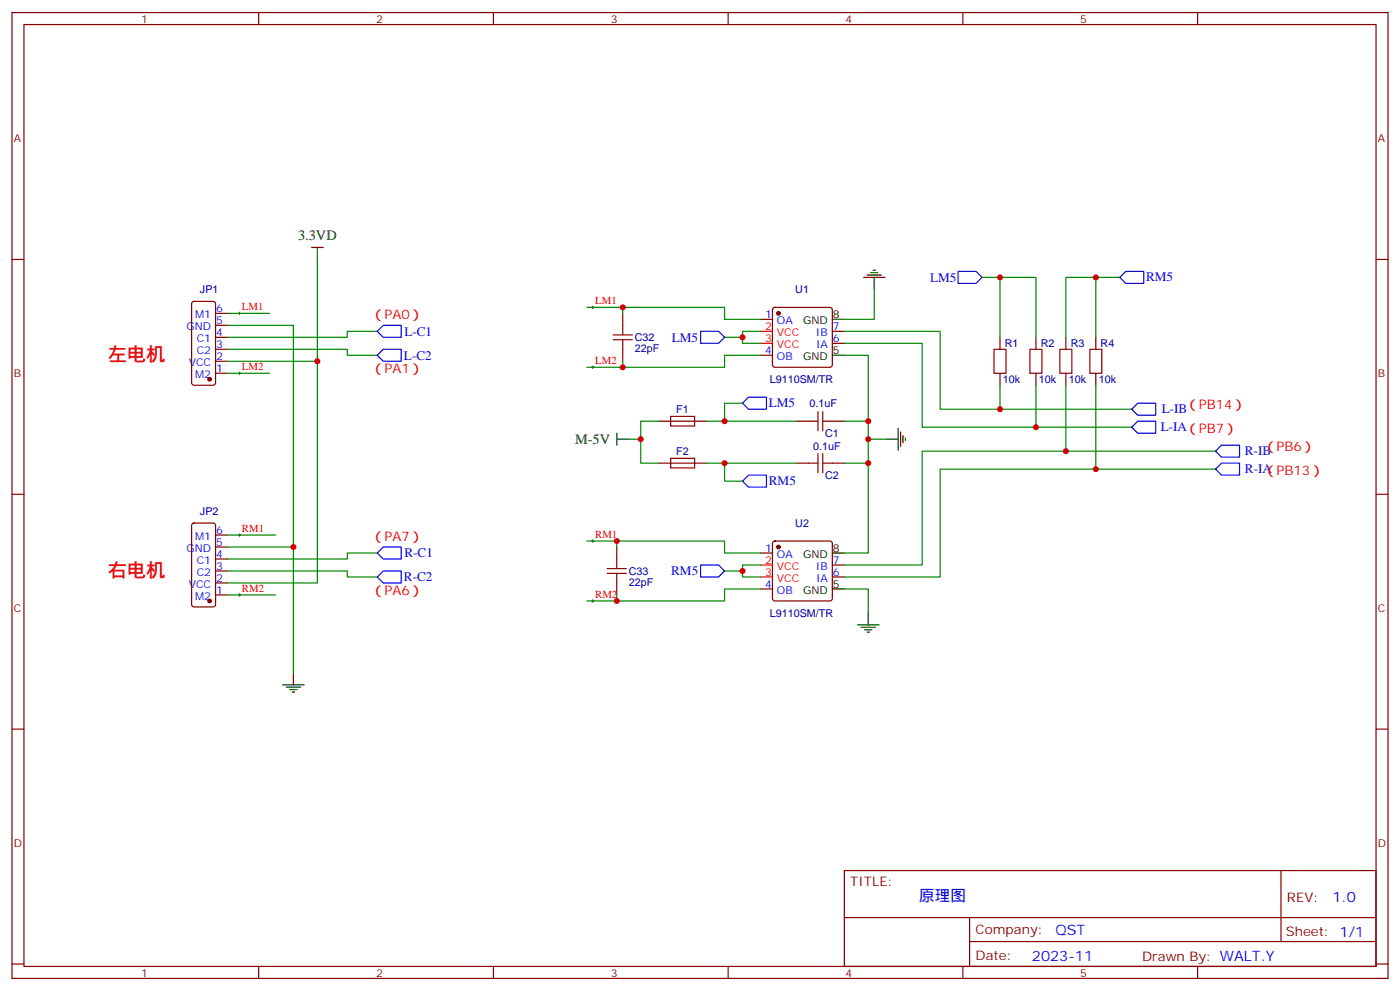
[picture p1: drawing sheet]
<svg xmlns="http://www.w3.org/2000/svg" width="412mm" height="292mm" viewBox="0 0 412 292" stroke-linecap="round" stroke-linejoin="round" font-family="sans-serif">
<g fill="none" stroke="#870000" stroke-width=".35">
<path d="M3.5 3.7h405.4v284.3h-405.4zM7.1 7.2h398.2v277.3h-398.2zM76.2 3.7v3.5M145.3 3.7v3.5M214.5 3.7v3.5M283.6 3.7v3.5M352.8 3.7v3.5M3.5 76.4h3.6M405.3 76.4h3.6M56.7 88.9l.4-.2h5.7l.6 .5 .1 23.5-.5 .7h-5.9l-.6-.4-.1-23.6zM63.5 92.3h3.5M63.5 95.8h3.5"/>
<path d="M63.5 99.3h3.5M183.4 92.3v3.5M224 94h3.5M227.8 90.7l.4-.2h16.3l.5 .2 .2 .5v16.2l-.3 .5-.4 .2h-16.3l-.5-.2-.2-.5v-16.2zM245.2 97.5h3.5M294.6 99.3v3.5M305.2 99.3v3.5M314 99.3v3.5M322.8 99.3v3.5M63.5 102.8h3.5M63.5 106.4h3.5M63.5 109.9h3.5"/>
<path d="M183.4 102.8v3.6M224 104.6h3.5M245.2 101.1h3.5M294.6 109.9v3.5M305.2 109.9v3.5M314 109.9v3.5M322.8 109.9v3.5M194 124h14.1M194 136.3h14.1M234.6 124h3.5M234.6 136.3h3.5M245.2 124h3.5"/>
<path d="M245.2 136.3h3.5M3.5 145.5h3.6M56.7 154.2l.4-.2h5.7l.6 .4 .1 23.6-.5 .6-5.9 .1-.6-.5-.1-23.5zM63.5 157.5h3.5M227.8 159.5l.4-.2h16.3l.5 .2 .2 .5v16.2l-.3 .5-.4 .2h-16.3l-.5-.2-.2-.5v-16.2zM405.3 145.5h3.6M63.5 161h3.5M63.5 164.6h3.5M63.5 168.1h3.5M63.5 171.6h3.5M63.5 175.2h3.5M181.7 161v3.6"/>
<path d="M181.7 171.6v3.6M224 162.8h3.5M224 173.4h3.5M245.2 169.9h3.5M245.2 166.3h3.5M3.5 214.7h3.6M405.3 214.7h3.6M248.7 256.3h156.6v28.2h-156.6zM377.3 256.3v20.9M248.7 270.1h156.5M285.6 277.2h119.6M285.6 270.1v14.2"/>
<path d="M3.5 283.8h3.6M76.2 284.5v3.5M145.3 284.5v3.5M214.5 284.5v3.5M283.6 284.5v3.5M352.8 284.5v3.5M405.3 283.8h3.6"/>
</g>
<g fill="#870000" stroke="#870000" stroke-width=".35">
<circle cx="229.3" cy="92.3" r=".53"/>
<circle cx="229.3" cy="161" r=".53"/>
<circle cx="61.7" cy="111.7" r=".53"/>
<circle cx="61.7" cy="176.9" r=".53"/>
</g>
<path d="M224 97.5h3.5M224 101.1h3.5M224 166.3h3.5M224 169.9h3.5" fill="none" stroke="#f00" stroke-width=".35"/>
<g fill="none" stroke="#000" stroke-width=".35">
<path d="M91.7 72.8h3.5M93.5 72.8v3.6M257.2 79.6h.7M245.2 94h3.5M254.4 81.7h6.3M255.4 81h4.2M256.5 80.3h2.1M257.5 81.7v3.5M245.2 104.6h3.5M181.7 129.3h3.5M181.7 127.5v3.6M261.1 129.3h3.5"/>
<path d="M264.6 126.1v6.4M265.3 127.2v4.2M266 128.2v2.2M266.7 128.9v.7M245.2 173.4h3.5M245.2 162.8h3.5M86.4 198.1v3.5M252.6 184h6.3M253.6 184.7h4.3M254.7 185.4h2.1M255.4 186.1h.7M255.8 180.4v3.6"/>
<path d="M83.3 201.6h6.3M84.3 202.3h4.2M85.4 203h2.1M86.1 203.7h.7"/>
</g>
<g fill="none" stroke="#008700" stroke-width=".35">
<path d="M93.5 76.4v30h-26.5M67 95.8h19.4v65.2M67 92.3h12.4M111.1 97.5h-8.8v1.8h-35.3M172.9 90.5h40.5v3.5h10.6M183.4 90.5v1.8M218.7 99.3v1.8h5.3M224 97.5h-5.3v1.8h-5.3M248.7 97.5h28.2v23h56.5M257.5 85.2v8.8h-8.8M289.3 81.7h5.3v17.6M294.6 81.7h10.6v17.6"/>
<path d="M322.8 81.7v17.6M329.8 81.7h-15.8v17.6M67 102.8h35.3v1.8h8.8M67 109.9h12.4M93.5 106.4v65.2h-26.5M183.4 106.4v1.7M218.7 118.7h-5.3v5.3M224 104.6h-10.6v3.5h-40.5M248.7 104.6h7.1v58.2h-7.1M248.7 101.1h22.9v24.7h61.8M294.6 113.4v7.1M305.2 113.4v12.4"/>
<path d="M314 113.4v19.4M322.8 113.4v24.7M188.7 129.3v7h5.3M194 124h-5.3v5.3h-3.5M208.1 124h26.5M208.1 136.3h26.5M213.4 136.3v5.3h5.3M248.7 124h7.1M248.7 136.3h7.1M255.8 129.3h5.3M358.1 132.8h-86.5v33.5h-22.9M358.1 138.1h-81.2v31.8h-28.2"/>
<path d="M67 157.5h14.1M172.9 159.3h40.5v3.5h10.6M181.7 159.3v1.7M67 161h19.4v37.1M67 168.1h35.3v1.8h8.8M67 175.2h14.1M111.1 162.8h-8.8v1.8h-35.3M181.7 175.2v1.7M218.7 168.1v1.8h5.3M224 166.3h-5.3v1.8h-5.3M224 173.4h-10.6v3.5h-40.5M248.7 173.4h7.1v7"/>
</g>
<g fill="none" stroke="#a10000" stroke-width=".35">
<path d="M180.6 98.6h5.7M183.4 95.8v2.8M180.6 100h5.7M183.4 100v2.8M292.8 102.8h3.5v7.1h-3.5zM303.4 102.8h3.5v7.1h-3.5zM312.2 102.8h3.5v7.1h-3.5zM321 102.8h3.6v7.1h-3.6zM197.6 122.6h7v2.8h-7zM197.6 134.9h7v2.9h-7zM238.1 124h2.8M238.1 136.3h2.8"/>
<path d="M240.9 121.2v5.6M240.9 133.5v5.7M242.4 124h2.8M242.4 121.2v5.6M242.4 133.5v5.7M242.4 136.3h2.8M178.9 168.8h5.6M178.9 167.4h5.6M181.7 164.6v2.8M181.7 168.8v2.8"/>
</g>
<g fill="none" stroke="#00f" stroke-width=".35">
<path d="M282.2 79.9h5.3l1.8 1.8-1.8 1.7h-5.3zM111.1 97.5l1.8-1.7h5.3v3.5h-5.3zM206.4 97.5h5.3l1.7 1.8-1.7 1.8h-5.3zM329.8 81.7l1.8-1.8h5.3v3.5h-5.3zM111.1 104.6l1.8-1.8h5.3v3.6h-5.3zM218.7 118.7l1.8-1.8h5.3v3.6h-5.3zM333.4 120.5l1.7-1.8h5.3v3.5h-5.3zM333.4 125.8l1.7-1.8h5.3v3.5h-5.3zM358.1 132.8l1.7-1.7h5.3v3.5h-5.3zM358.1 138.1l1.7-1.8h5.3v3.6h-5.3zM218.7 141.6l1.8-1.7h5.3v3.5h-5.3zM111.1 162.8l1.8-1.8h5.3v3.6h-5.3z"/>
<path d="M112.9 168.1h5.3v3.5h-5.3l-1.8-1.7zM206.4 166.3h5.3l1.7 1.8-1.7 1.8h-5.3z"/>
</g>
<g fill="none" stroke="#000" stroke-width=".29">
<path d="M70.2 92.3h.7M70.6 91.9v.7M174.3 90.5h.7M174.6 90.1v.7M70.2 109.9h.7M70.6 109.5v.7M174.3 108.1h.7M174.6 107.8v.7M70.2 157.5h.7M70.6 157.2v.7M174.3 159.3h.7M174.6 158.9v.7"/>
<path d="M70.2 175.2h.7M70.6 174.8v.7M174.3 176.9h.7M174.6 176.6v.7"/>
</g>
<g fill="#c00">
<circle cx="218.7" cy="99.3" r=".88"/>
<circle cx="218.7" cy="168.1" r=".88"/>
<circle cx="294.6" cy="120.5" r=".88"/>
<circle cx="305.2" cy="125.8" r=".88"/>
<circle cx="314" cy="132.8" r=".88"/>
<circle cx="322.8" cy="138.1" r=".88"/>
<circle cx="86.4" cy="161" r=".88"/>
<circle cx="93.5" cy="106.4" r=".88"/>
<circle cx="183.4" cy="90.5" r=".88"/>
<circle cx="183.4" cy="108.1" r=".88"/>
<circle cx="181.7" cy="159.3" r=".88"/>
<circle cx="181.7" cy="176.9" r=".88"/>
<circle cx="255.8" cy="129.3" r=".88"/>
<circle cx="255.8" cy="124" r=".88"/>
<circle cx="255.8" cy="136.3" r=".88"/>
<circle cx="188.7" cy="129.3" r=".88"/>
<circle cx="213.4" cy="124" r=".88"/>
<circle cx="213.4" cy="136.3" r=".88"/>
<circle cx="294.6" cy="81.7" r=".88"/>
<circle cx="322.8" cy="81.7" r=".88"/>
</g>
<g font-size="5.6" fill="#f00">
<text x="31.7" y="106.4">左电机</text>
<text x="31.7" y="169.9">右电机</text>
</g>
<text font-size="4.6" fill="#00f" x="270.8" y="265.3">原理图</text>
<g font-size="4.2">
<text x="87.8" y="70.7">3.3VD</text>
<text x="169.4" y="130.7">M-5V</text>
</g>
<g font-size="4.2" fill="#00f">
<text x="392.5" y="265.6">1.0</text>
<text x="310.9" y="275.1">QST</text>
<text x="304" y="282.9">2023-11</text>
</g>
<g font-size="3.9" fill="#00f">
<text x="274" y="83.1">LM5</text>
<text x="337.6" y="82.9">RM5</text>
<text x="119.1" y="98.9">L-C1</text>
<text x="197.9" y="100.6">LM5</text>
<text x="119" y="105.9">L-C2</text>
<text x="226.5" y="119.9">LM5</text>
<text x="342.2" y="121.7">L-IB</text>
<text x="341.9" y="127">L-IA（PB7）</text>
<text x="366.7" y="134">R-IB</text>
<text x="226.5" y="142.8">RM5</text>
<text x="366.7" y="139.3">R-IA</text>
<text x="119.1" y="164.1">R-C1</text>
<text x="119" y="171.2">R-C2</text>
<text x="197.7" y="169.4">RM5</text>
</g>
<g font-size="3.9" fill="#f00">
<text x="109.4" y="94">（PA0）</text>
<text x="109.4" y="109.9">（PA1）</text>
<text x="349.2" y="120.5">（PB14）</text>
<text x="372.2" y="132.8">（PB6）</text>
<text x="372.2" y="139.9">（PB13）</text>
<text x="109.4" y="159.3">（PA7）</text>
<text x="109.4" y="175.2">（PA6）</text>
</g>
<g font-size="3.9" fill="#800">
<text x="250.5" y="260.9">TITLE:</text>
<text x="379.1" y="265.6">REV:</text>
<text x="287.4" y="275.1">Company:</text>
<text x="378.7" y="275.7">Sheet: 1/1</text>
<text x="287.4" y="282.8">Date:</text>
<text x="336.4" y="282.8">Drawn By: WALT.Y</text>
</g>
<g font-size="3.2" fill="#800">
<text x="41.6" y="6.7">1</text>
<text x="110.8" y="6.7">2</text>
<text x="179.9" y="6.7">3</text>
<text x="249.1" y="6.7">4</text>
<text x="318.2" y="6.7">5</text>
<text x="4.1" y="41.8">A</text>
<text x="405.9" y="41.8">A</text>
<text x="4.1" y="110.9">B</text>
<text x="405.9" y="110.9">B</text>
<text x="4.1" y="180.1">C</text>
<text x="405.9" y="180.1">C</text>
<text x="4.1" y="249.2">D</text>
<text x="405.9" y="249.2">D</text>
<text x="41.6" y="287.5">1</text>
<text x="110.8" y="287.5">2</text>
<text x="179.9" y="287.5">3</text>
<text x="249.1" y="287.5">4</text>
<text x="318.2" y="287.5">5</text>
</g>
<g font-size="3.2" fill="#000080">
<text x="58.9" y="86.3">JP1</text>
<text x="234.3" y="86.3">U1</text>
<text x="187" y="100.4">C32</text>
<text x="187" y="103.7">22pF</text>
<text x="296" y="102.2">R1</text>
<text x="306.6" y="102.2">R2</text>
<text x="315.4" y="102.2">R3</text>
<text x="324.2" y="102.2">R4</text>
<text x="226.7" y="112.8">L9110SM/TR</text>
<text x="295.4" y="112.8">10k</text>
<text x="306" y="112.8">10k</text>
<text x="314.8" y="112.8">10k</text>
<text x="323.7" y="112.8">10k</text>
<text x="238.5" y="119.8">0.1uF</text>
<text x="199.2" y="121.6">F1</text>
<text x="243.1" y="128.7">C1</text>
<text x="199.2" y="134">F2</text>
<text x="239.5" y="132.5">0.1uF</text>
<text x="243.1" y="141">C2</text>
<text x="58.9" y="151.6">JP2</text>
<text x="234.3" y="155">U2</text>
<text x="185.2" y="172.5">22pF</text>
<text x="185.2" y="169.2">C33</text>
<text x="226.7" y="181.6">L9110SM/TR</text>
</g>
<g font-size="3.2" fill="#f00">
<text x="175.3" y="89.6">LM1</text>
<text x="71.3" y="91.4">LM1</text>
<text x="225.3" y="97.2">2</text>
<text x="225.3" y="100.7">3</text>
<text x="228.8" y="99">VCC</text>
<text x="175.3" y="107.2">LM2</text>
<text x="228.8" y="102.5">VCC</text>
<text x="71.3" y="109">LM2</text>
<text x="71.3" y="156.6">RM1</text>
<text x="175.3" y="158.4">RM1</text>
<text x="225.3" y="166">2</text>
<text x="228.8" y="167.7">VCC</text>
<text x="225.3" y="169.5">3</text>
<text x="228.8" y="171.3">VCC</text>
<text x="71.3" y="174.3">RM2</text>
<text x="175.3" y="176">RM2</text>
</g>
<g font-size="3.2" fill="#00f">
<text x="57.5" y="93.7">M1</text>
<text x="63.7" y="91.9">6</text>
<text x="63.7" y="95.4">5</text>
<text x="225.3" y="93.7">1</text>
<text x="228.8" y="95.4">OA</text>
<text x="54.9" y="97.2">GND</text>
<text x="58" y="100.7">C1</text>
<text x="63.7" y="99">4</text>
<text x="240.4" y="99">IB</text>
<text x="245.4" y="100.7">6</text>
<text x="245.4" y="97.2">7</text>
<text x="55.6" y="107.8">VCC</text>
<text x="58" y="104.2">C2</text>
<text x="63.7" y="102.5">3</text>
<text x="63.7" y="106">2</text>
<text x="225.3" y="104.2">4</text>
<text x="228.8" y="106">OB</text>
<text x="240.4" y="102.5">IA</text>
<text x="57.5" y="111.3">M2</text>
<text x="63.7" y="109.5">1</text>
<text x="57.5" y="158.9">M1</text>
<text x="63.7" y="157.2">6</text>
<text x="63.7" y="160.7">5</text>
<text x="54.9" y="162.5">GND</text>
<text x="58" y="166">C1</text>
<text x="63.7" y="164.2">4</text>
<text x="63.7" y="167.7">3</text>
<text x="225.3" y="162.5">1</text>
<text x="228.8" y="164.2">OA</text>
<text x="240.4" y="167.7">IB</text>
<text x="245.4" y="166">7</text>
<text x="55.6" y="173">VCC</text>
<text x="58" y="169.5">C2</text>
<text x="63.7" y="171.3">2</text>
<text x="225.3" y="173">4</text>
<text x="240.4" y="171.3">IA</text>
<text x="245.4" y="169.5">6</text>
<text x="57.5" y="176.6">M2</text>
<text x="63.7" y="174.8">1</text>
<text x="228.8" y="174.8">OB</text>
</g>
<g font-size="3.2">
<text x="236.6" y="95.4">GND</text>
<text x="245.4" y="93.7">8</text>
<text x="236.6" y="106">GND</text>
<text x="245.4" y="104.2">5</text>
<text x="236.6" y="164.2">GND</text>
<text x="245.4" y="162.5">8</text>
<text x="245.4" y="173">5</text>
<text x="236.6" y="174.8">GND</text>
</g>
</svg>
